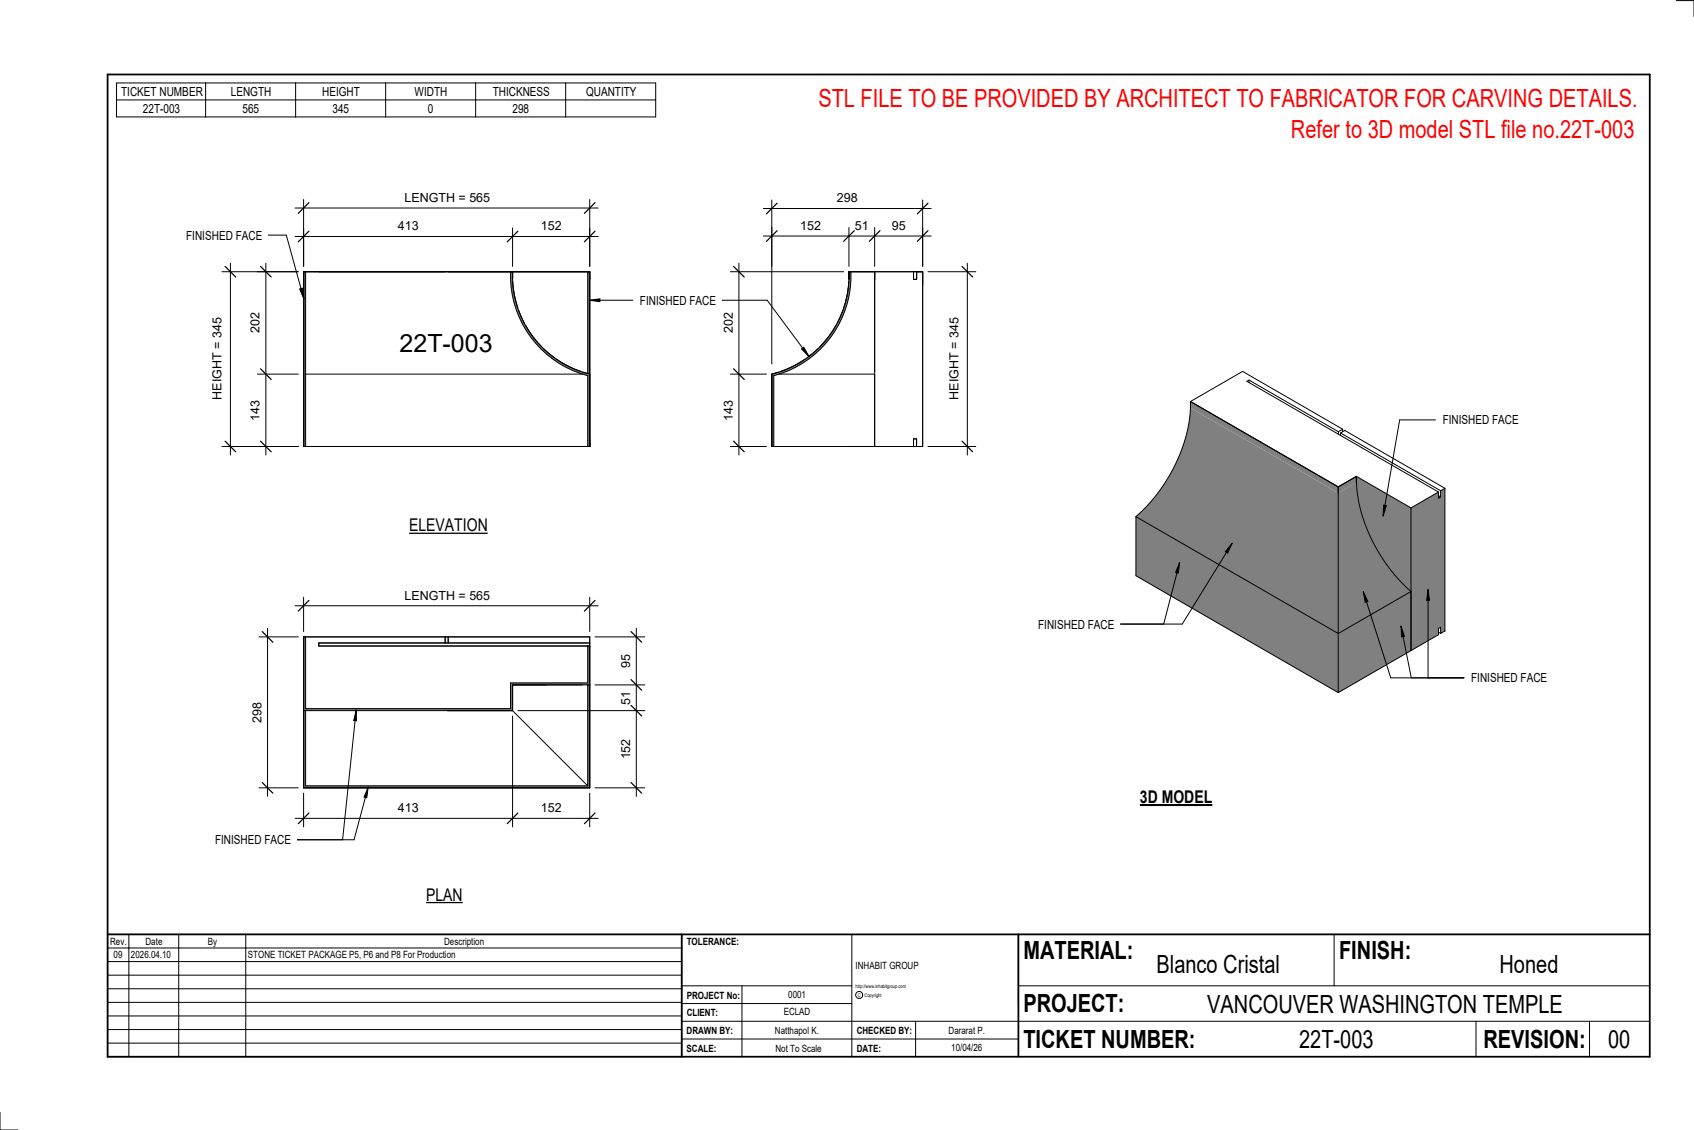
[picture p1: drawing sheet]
<svg xmlns="http://www.w3.org/2000/svg" width="914mm" height="610mm" viewBox="0 0 914 610" stroke-linecap="round" stroke-linejoin="round" font-family="sans-serif">
<g fill="#808080">
<path d="M722 342l40-23v32l-40 23z"/>
<path d="M722 266l10-6a87 87 0 0 0 30 59l-40 23z"/>
<path d="M613 279l109 63v32l-109-63z"/>
<path d="M643 220l79 46v76l-109-63a88 88 0 0 0 30-59z"/>
<path d="M732 257l30 17v45a86 86 0 0 1-30-62z"/>
<path d="M722 263l10-6v3l-10 6z"/>
<path d="M643 217l79 46v3l-79-46z"/>
<path d="M762 274l14-9v4l2-1v-3l2-2v77l-2 2v-4l-2 1v3l-14 9z"/>
</g>
<g fill="none" stroke="#000" stroke-width=".54">
<path d="M643 217a86 86 0 0 1-30 62M643 217v3M643 217l79 46M643 217l28-17 54 32M674 205l-1 1 103 59M674 205l48 28M674 205v1M722 233v1M724 234l54 31M724 234l2-2 54 31M724 234v1M725 232l-3 1"/>
<path d="M725 232v1M732 257a86 86 0 0 0 30 62l-40 23M732 257v3M732 257l-10 6M732 257l30 17M613 279v32l109 63M613 279l109 63M722 263v79M762 274v77M776 265l-14 9M776 265v4l2-1M776 267l2 1"/>
<path d="M778 265v3M780 263l-2 2M780 263v77M722 342v32M762 351l-40 23M776 341l2 1M778 342v-4l-2 1v3l-14 9M780 340h.1M780 340l-2 2"/>
</g>
<g fill="#7c7c7c">
<path d="M317 147h1v55h-1z"/>
<path d="M164 147v94h1v-94zM276 147a56 56 0 0 0 41 56v38h1v-39a55 55 0 0 1-41-55z"/>
</g>
<g fill="none" stroke="#000" stroke-width=".54">
<path d="M164 147v55M164 147h154v94h-154zM165 147v94M276 147a56 56 0 0 0 41 56v38M277 151v-4a55 55 0 0 0 41 55M277 152l2 12M317 147v55l-2-1M279 164v2M280 167l3 7M284 175l6 9M290 184l2 3M293 188l6 5"/>
<path d="M300 194l11 5M311 199l2 1M165 202h149"/>
</g>
<path d="M458 147h1a56 56 0 0 1-41 56v38h-1v-39a55 55 0 0 0 41-55z" fill="#7c7c7c"/>
<g fill="none" stroke="#000" stroke-width=".54">
<path d="M458 152l-1 8-2 6M458 147a55 55 0 0 1-41 55M458 147h40v94h-81v-39M458 147v4M459 147a56 56 0 0 1-41 56v38M493 147v4h2v-4M450 178l-6 7M451 175l-1 3M455 167l-3 7M431 196l-9 4M435 194l-4 2M442 188l-6 5"/>
<path d="M444 185l-2 2M420 201l-3 1M421 202h51M472 201v-54v94M493 241v-4h2v4"/>
</g>
<g fill="#7c7c7c">
<path d="M164 383h1v41h152v-55h1v56h-154z"/>
<path d="M164 344h1v38h111v-14h41v-20h1v21h-41v14h-113z"/>
</g>
<g fill="none" stroke="#000" stroke-width=".54">
<path d="M159 128h164M164 123v21M277 123v21M318 123v21M164 344h154v81h-154zM165 344v38h111v-14h41v-20M240 344v3M242 344v3M318 347h-146v1h146M277 369h37M277 369v14M277 369h41"/>
<path d="M317 369v55M165 383v41h152M277 383l40 41M277 383h-113v42"/>
</g>
<path d="M167 125l-6 5M280 125l-6 5M321 125l-6 5" fill="none" stroke="#000" stroke-width=".67"/>
<g fill="#fff">
<path d="M292 118h11v8h-11z"/>
<path d="M215 118h11v8h-11z"/>
</g>
<path d="M159 112h164M164 108v36M318 108v36" fill="none" stroke="#000" stroke-width=".54"/>
<path d="M167 109l-6 6M321 109l-6 6" fill="none" stroke="#000" stroke-width=".67"/>
<path d="M218 103h46v7h-46z" fill="#fff"/>
<path d="M139 147h22M144 142v103M139 202h22M139 241h22" fill="none" stroke="#000" stroke-width=".54"/>
<path d="M141 144l5 5M141 199l5 6M141 238l5 6" fill="none" stroke="#000" stroke-width=".67"/>
<g fill="#fff">
<path d="M134 169h8v11h-8z"/>
<path d="M134 216h8v11h-8z"/>
</g>
<path d="M120 147h41M124 142v103M120 241h41" fill="none" stroke="#000" stroke-width=".54"/>
<path d="M122 144l5 5M122 238l5 6" fill="none" stroke="#000" stroke-width=".67"/>
<g fill="#fff">
<path d="M114 172h7v44h-7z"/>
<path d="M216 178h51v15h-51z"/>
</g>
<path d="M412 127h91M417 123v21M458 123v21M472 123v21M498 123v21" fill="none" stroke="#000" stroke-width=".54"/>
<path d="M419 124l-5 6M461 124l-6 6M475 124l-6 6M501 124l-6 6" fill="none" stroke="#000" stroke-width=".67"/>
<g fill="#fff">
<path d="M432 118h11v8h-11z"/>
<path d="M462 118h7v8h-7z"/>
<path d="M481 118h8v8h-8z"/>
</g>
<path d="M412 112h91M417 108v88M498 108v36" fill="none" stroke="#000" stroke-width=".54"/>
<path d="M419 110l-5 5M501 110l-6 5" fill="none" stroke="#000" stroke-width=".67"/>
<path d="M452 103h11v8h-11z" fill="#fff"/>
<path d="M394 147h61M399 142v103M394 202h20M394 241h20" fill="none" stroke="#000" stroke-width=".54"/>
<path d="M396 144l6 5M396 199l6 6M396 238l6 6" fill="none" stroke="#000" stroke-width=".67"/>
<g fill="#fff">
<path d="M389 169h8v11h-8z"/>
<path d="M389 216h8v11h-8z"/>
</g>
<path d="M501 147h26M522 142v103M501 241h26" fill="none" stroke="#000" stroke-width=".54"/>
<path d="M519 144l6 5M519 238l6 6" fill="none" stroke="#000" stroke-width=".67"/>
<path d="M511 172h8v44h-8z" fill="#fff"/>
<path d="M159 327h164M164 322v19M318 322v19" fill="none" stroke="#000" stroke-width=".54"/>
<path d="M167 324l-6 6M321 324l-6 6" fill="none" stroke="#000" stroke-width=".67"/>
<path d="M218 317h46v8h-46z" fill="#fff"/>
<path d="M343 339v91M321 344h27M321 369h27M280 383h68M321 425h27" fill="none" stroke="#000" stroke-width=".54"/>
<path d="M341 341l5 5M341 367l5 5M341 380l5 6M341 422l5 6" fill="none" stroke="#000" stroke-width=".67"/>
<g fill="#fff">
<path d="M334 353h8v7h-8z"/>
<path d="M334 373h8v7h-8z"/>
<path d="M334 399h8v11h-8z"/>
</g>
<path d="M144 339v91M140 344h21M140 425h21" fill="none" stroke="#000" stroke-width=".54"/>
<path d="M142 341l5 5M142 422l5 6" fill="none" stroke="#000" stroke-width=".67"/>
<path d="M135 379h8v11h-8z" fill="#fff"/>
<path d="M277 386v60M164 428v18M318 428v18M159 441h164" fill="none" stroke="#000" stroke-width=".54"/>
<path d="M167 439l-6 5M280 439l-6 5M321 439l-6 5" fill="none" stroke="#000" stroke-width=".67"/>
<g fill="#fff">
<path d="M215 432h11v8h-11z"/>
<path d="M292 432h11v8h-11z"/>
</g>
<g fill="none" stroke="#000" stroke-width=".54">
<path d="M905 0h9v9M460 504v66M720 504v28M891 504h-341v37M368 532h92M401 532v38M550 532h341M368 551h523M368 541h92M494 551v19M797 551v19M858 551v19"/>
<path d="M368 561h182M0 600v10h10"/>
<circle cx="464" cy="537" r="1.9"/>
</g>
<path d="M58 40h833v530h-833zM58 504h833M368 504v66M550 504v66" fill="none" stroke="#000" stroke-width=".96"/>
<g fill="#fff">
<path d="M652 534h192v15h-192z"/>
<path d="M513 562h17v6h-17z"/>
<path d="M425 533h10v6h-10z"/>
<path d="M423 543h15v6h-15z"/>
<path d="M418 553h24v6h-24z"/>
<path d="M624 513h68v15h-68z"/>
<path d="M809 513h33v15h-33z"/>
<path d="M512 553h20v6h-20z"/>
<path d="M701 553h41v15h-41z"/>
<path d="M442 45h443v16h-443z"/>
<path d="M868 553h12v15h-12z"/>
<path d="M61 512h5v6h-5z"/>
</g>
<g fill="none" stroke="#000" stroke-width=".54">
<path d="M63 45h291v18h-291zM63 54h291M111 45v18M160 45v18M208 45v18M257 45v18M305 45v18M58 504h310v66h-310zM58 519h310M58 511h310M70 504v66M96 504v66"/>
<path d="M133 504v66M58 533h310M58 526h310M58 555h310M58 548h310M58 541h310M58 563h310"/>
</g>
<path d="M221 278h42v11h-42z" fill="#fff"/>
<path d="M221 288h42" fill="none" stroke="#000" stroke-width=".69" stroke-linecap="butt"/>
<path d="M230 477h20v11h-20z" fill="#fff"/>
<path d="M230 487h20" fill="none" stroke="#000" stroke-width=".69" stroke-linecap="butt"/>
<path d="M615 424h40v12h-40z" fill="#fff"/>
<path d="M615 434h39" fill="none" stroke="#000" stroke-width="1.1" stroke-linecap="butt"/>
<path d="M697 62h187v15h-187z" fill="#fff"/>
<path d="M192 383v6h-1zM192 383l-7 70M199 425l-1 5h-1zM199 425l-8 28h-30" fill="none" stroke="#000" stroke-width=".54"/>
<path d="M192 383v6h-1zM199 425l-1 5h-1z" fill="#000"/>
<path d="M116 449h41v8h-41z" fill="#fff"/>
<path d="M318 162l6-1v2zM318 162h24M390 162h24l23 30M433 188l1-1 3 5z" fill="none" stroke="#000" stroke-width=".54"/>
<path d="M318 162l6-1v2zM433 188l1-1 3 5z" fill="#000"/>
<path d="M345 158h41v8h-41z" fill="#fff"/>
<path d="M145 127h10l9 34M162 156l1-1 1 6z" fill="none" stroke="#000" stroke-width=".54"/>
<path d="M162 156l1-1 1 6z" fill="#000"/>
<path d="M101 123h40v8h-40z" fill="#fff"/>
<path d="M665 293l-2 5h-2zM665 293l-27 44h-33M637 303l-1 6h-1zM637 303l-9 34" fill="none" stroke="#000" stroke-width=".54"/>
<path d="M665 293l-2 5h-2zM637 303l-1 6h-1z" fill="#000"/>
<path d="M560 333h41v8h-41z" fill="#fff"/>
<path d="M736 319l2 5-1 1zM771 318l1 6h-2zM756 338l2 5-1 1z" fill="#000"/>
<path d="M736 319l2 5-1 1zM736 319l15 47h39M771 318l1 6h-2zM771 318v48M756 338l2 5-1 1zM756 338l6 28" fill="none" stroke="#000" stroke-width=".54"/>
<path d="M794 362h41v8h-41z" fill="#fff"/>
<path d="M747 272l1 1-1 5z" fill="#000"/>
<path d="M775 227h-19l-9 51M747 272l1 1-1 5z" fill="none" stroke="#000" stroke-width=".54"/>
<path d="M779 223h40v7h-40z" fill="#fff"/>
<g font-size="13.5" fill="#f00">
<text x="442" y="58">STL FILE TO BE PROVIDED BY ARCHITECT TO FABRICATOR FOR CARVING DETAILS.</text>
<text x="697" y="75">Refer to 3D model STL file no.22T-003</text>
</g>
<g font-size="13.5">
<text x="216" y="190">22T-003</text>
<text x="552" y="517">MATERIAL:</text>
<text x="723" y="517">FINISH:</text>
<text x="624" y="525">Blanco Cristal</text>
<text x="809" y="525">Honed</text>
<text x="552" y="546">PROJECT:</text>
<text x="652" y="546">VANCOUVER WASHINGTON TEMPLE</text>
<text x="552" y="565">TICKET NUMBER:</text>
<text x="701" y="565">22T-003</text>
<text x="801" y="565">REVISION:</text>
<text x="868" y="565">00</text>
</g>
<g font-size="9.4">
<text x="221" y="287">ELEVATION</text>
<text x="615" y="433">3D MODEL</text>
<text x="230" y="486">PLAN</text>
</g>
<g font-size="6.7">
<text x="65" y="52">TICKET NUMBER</text>
<text x="125" y="52">LENGTH</text>
<text x="174" y="52">HEIGHT</text>
<text x="224" y="52">WIDTH</text>
<text x="266" y="52">THICKNESS</text>
<text x="316" y="52">QUANTITY</text>
<text x="77" y="61">22T-003</text>
<text x="131" y="61">565</text>
<text x="179" y="61">345</text>
<text x="231" y="61">0</text>
<text x="277" y="61">298</text>
<text x="218" y="109">LENGTH = 565</text>
<text x="452" y="109">298</text>
<text x="215" y="124">413</text>
<text x="292" y="124">152</text>
<text x="432" y="124">152</text>
<text x="462" y="124">51</text>
<text x="481" y="124">95</text>
<text x="101" y="129">FINISHED FACE</text>
<text x="345" y="164">FINISHED FACE</text>
<text x="140" y="180" transform="rotate(-90 140 180)">202</text>
<text x="396" y="180" transform="rotate(-90 396 180)">202</text>
<text x="120" y="216" transform="rotate(-90 120 216)">HEIGHT = 345</text>
<text x="517" y="216" transform="rotate(-90 517 216)">HEIGHT = 345</text>
<text x="140" y="227" transform="rotate(-90 140 227)">143</text>
<text x="396" y="227" transform="rotate(-90 396 227)">143</text>
<text x="779" y="229">FINISHED FACE</text>
<text x="218" y="323">LENGTH = 565</text>
<text x="560" y="339">FINISHED FACE</text>
<text x="340" y="360" transform="rotate(-90 340 360)">95</text>
<text x="794" y="368">FINISHED FACE</text>
<text x="340" y="380" transform="rotate(-90 340 380)">51</text>
<text x="141" y="390" transform="rotate(-90 141 390)">298</text>
<text x="340" y="410" transform="rotate(-90 340 410)">152</text>
<text x="215" y="438">413</text>
<text x="292" y="438">152</text>
<text x="116" y="455">FINISHED FACE</text>
</g>
<g font-size="5.4">
<text x="59" y="510">Rev.</text>
<text x="79" y="510">Date</text>
<text x="112" y="510">By</text>
<text x="240" y="510">Description</text>
<text x="371" y="510">TOLERANCE:</text>
<text x="61" y="517">09</text>
<text x="71" y="517">2026.04.10</text>
<text x="134" y="517">STONE TICKET PACKAGE P5, P6 and P8 For Production</text>
<text x="462" y="523">INHABIT GROUP</text>
<text x="371" y="539">PROJECT No:</text>
<text x="425" y="538">0001</text>
<text x="371" y="548">CLIENT:</text>
<text x="423" y="548">ECLAD</text>
<text x="371" y="558">DRAWN BY:</text>
<text x="418" y="558">Natthapol K.</text>
<text x="462" y="558">CHECKED BY:</text>
<text x="512" y="558">Dararat P.</text>
<text x="371" y="567">SCALE:</text>
<text x="419" y="567">Not To Scale</text>
<text x="462" y="567">DATE:</text>
<text x="513" y="567">10/04/26</text>
</g>
<g font-size="2.7">
<text x="462" y="533">http://www.inhabitgroup.com</text>
<text x="463" y="538">C</text>
<text x="467" y="538">Copyright</text>
</g>
</svg>
